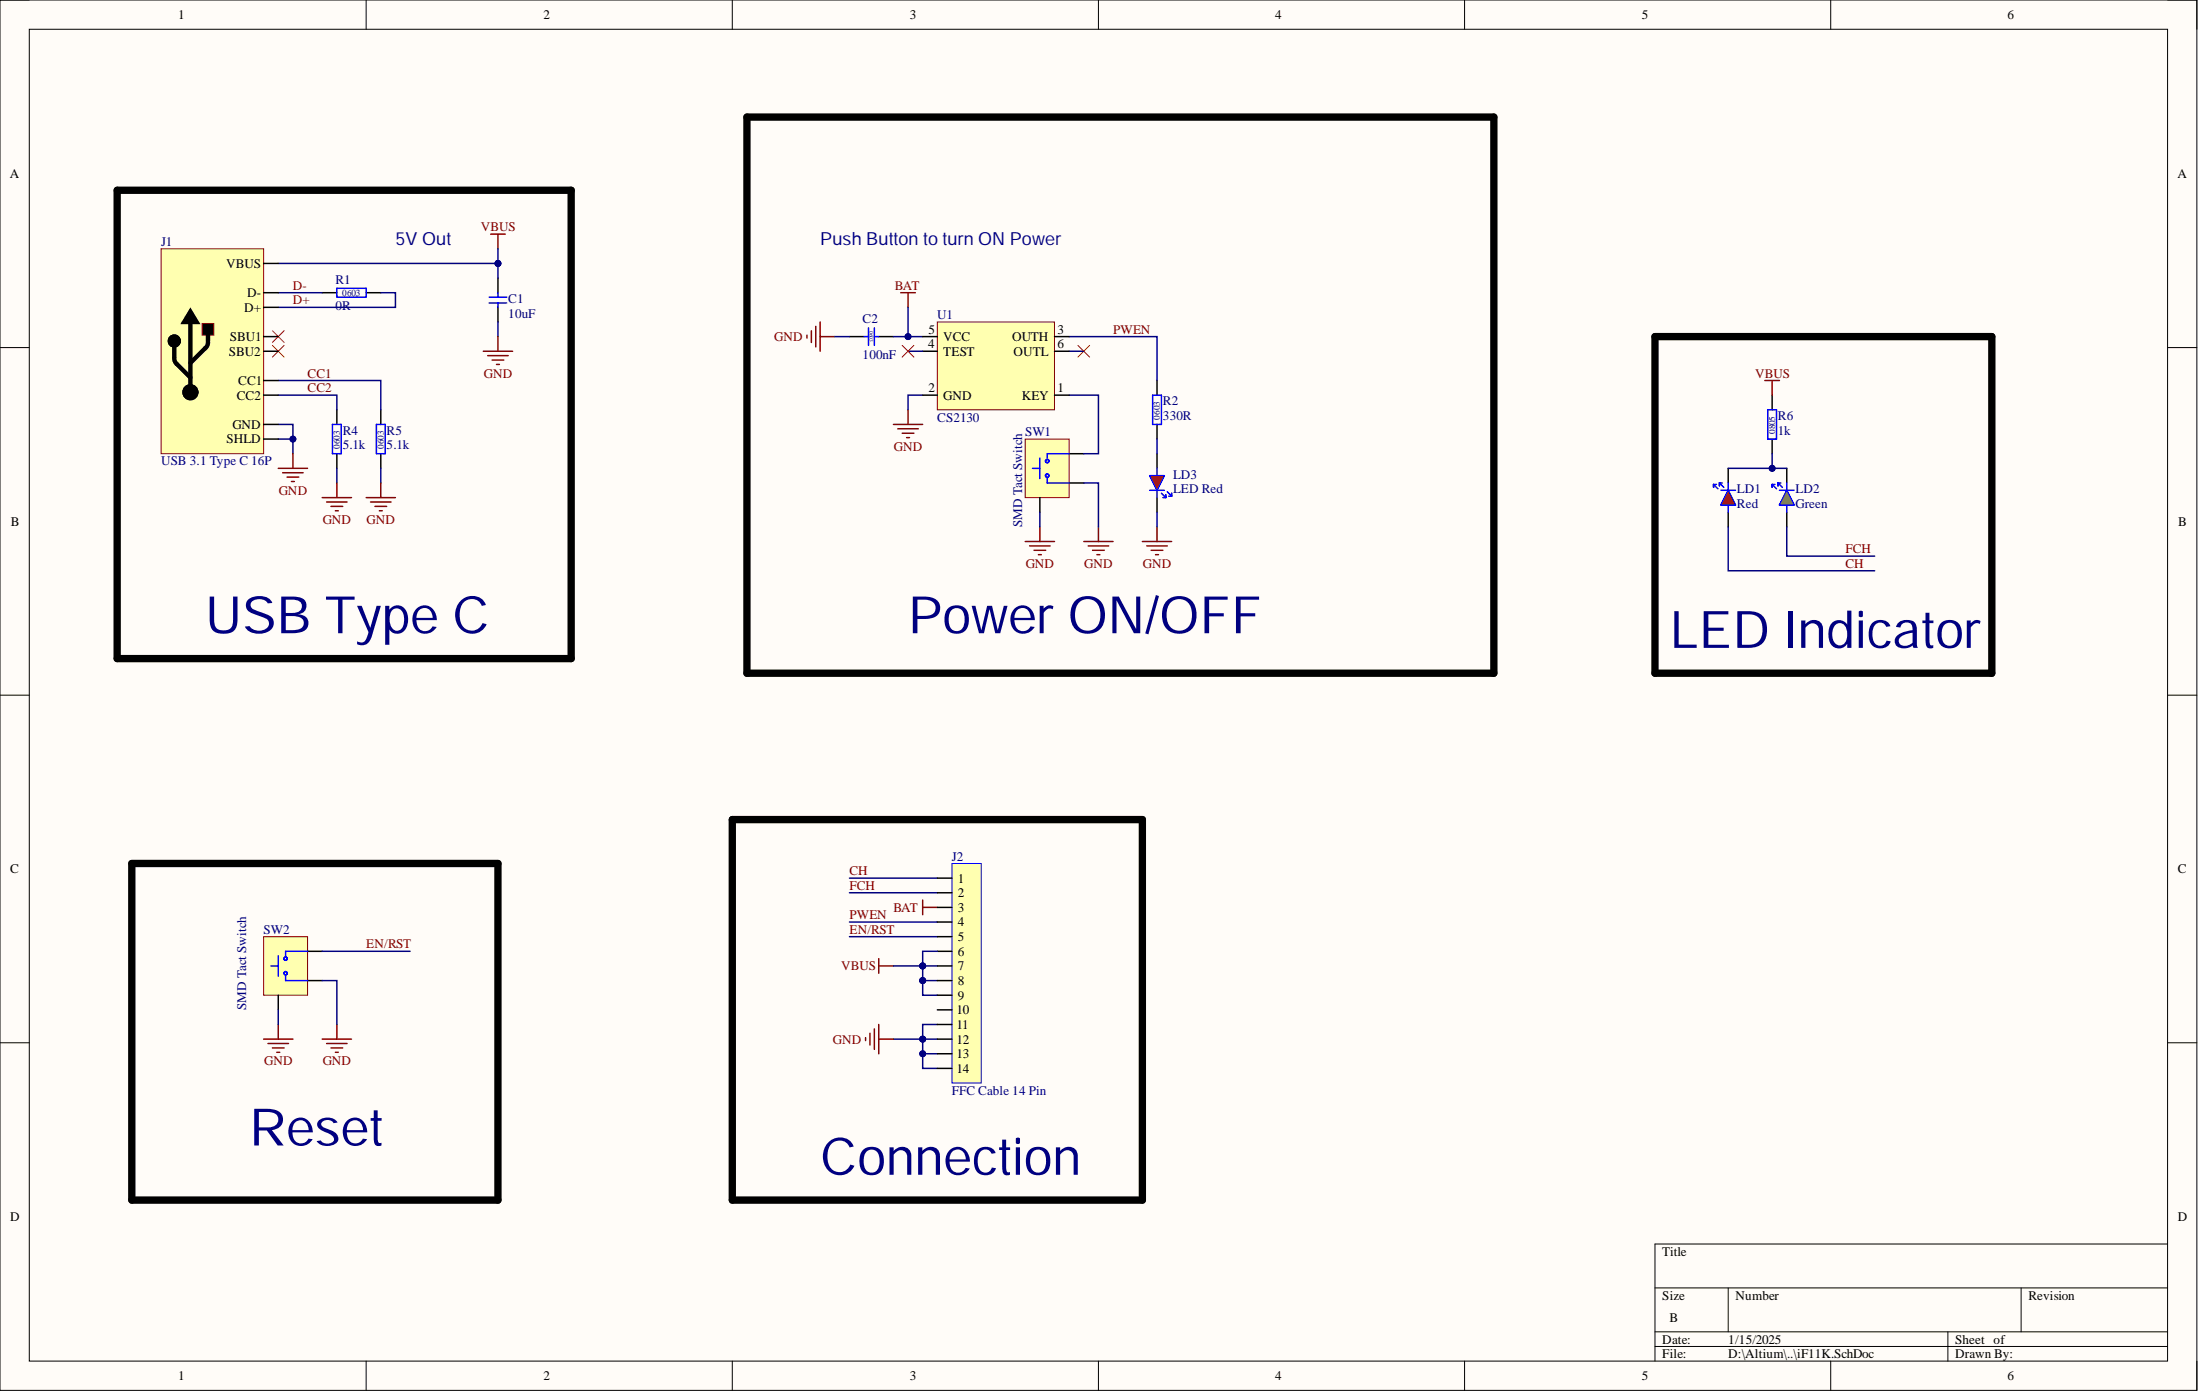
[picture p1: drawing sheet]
# Altium project iF11K.PrjPcb
1 sheet, 15 parts. Net scope: global (net labels, ports and power ports of the same name join across sheets).
Board file: iF11K.PcbDoc

## Sheet iF11K.SchDoc
size B; SheetNumber: 1; SheetTotal: 1

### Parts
C1  10uF  [C0603]
C2  100nF  [C0603]
J1  USB 3.1 Type C 16P  [USBC-16P -Upd]
J2  FFC Cable 14 Pin  [FFC-14-1.25mm]
LD1  Red  [LED 3mm RED]
LD2  Green  [LED-0603-GREEN]
LD3  LED Red  [LED 3mm RED]
R1  0R  [R0603-LD]
R2  330R  [R0603-LD]
R4  5.1k  [R0603-LD]
R5  5.1k  [R0603-LD]
R6  1k  [R0805-LD]
SW1  SMD Tact Switch  [Light button]
SW2  SMD Tact Switch  [Light button]
U1  CS2130  [SOT23-6]

### Blocks framed on the sheet
Power ON/OFF: C2 LD3 R2 SW1 U1
USB Type C: C1 J1 R1 R4 R5
LED Indicator: LD1 LD2 R6
Connection: J2
Reset: SW2

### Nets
BAT: C2.1 J2.3 U1.5(VCC)
GND: C1.1 C2.2 J1.1(GND) J1.10(SHLD) J2.11 J2.12 J2.13 J2.14 LD3.2(K) R4.1 R5.1 SW1.1 SW1.3 SW2.1 SW2.3 U1.2(GND)
VBUS: C1.2 J1.2(VBUS) J2.7 J2.8 J2.9 J2.10 R6.2
CC1: J1.4(CC1) R5.2
CC2: J1.8(CC2) R4.2
CH: J2.1 LD1.1(A)
D+: J1.6(D+) R1.2
D-: J1.5(D-) R1.1
EN/RST: J2.6 SW2.2
FCH: J2.2 LD2.1(A)
KEY: J2.5 SW1.2 U1.1(KEY)
PWEN: J2.4 R2.2 U1.3(OUTH)
NetLD1_2: LD1.2(K) LD2.2(K) R6.1
NetLD3_1: LD3.1(A) R2.1

Not connected (* = marked no-connect by the designer): J1 3(SBU2)* 7(SBU1)*; U1 4(TEST)* 6(OUTL)*

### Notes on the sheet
- 5V Out
- Push Button to turn ON Power
